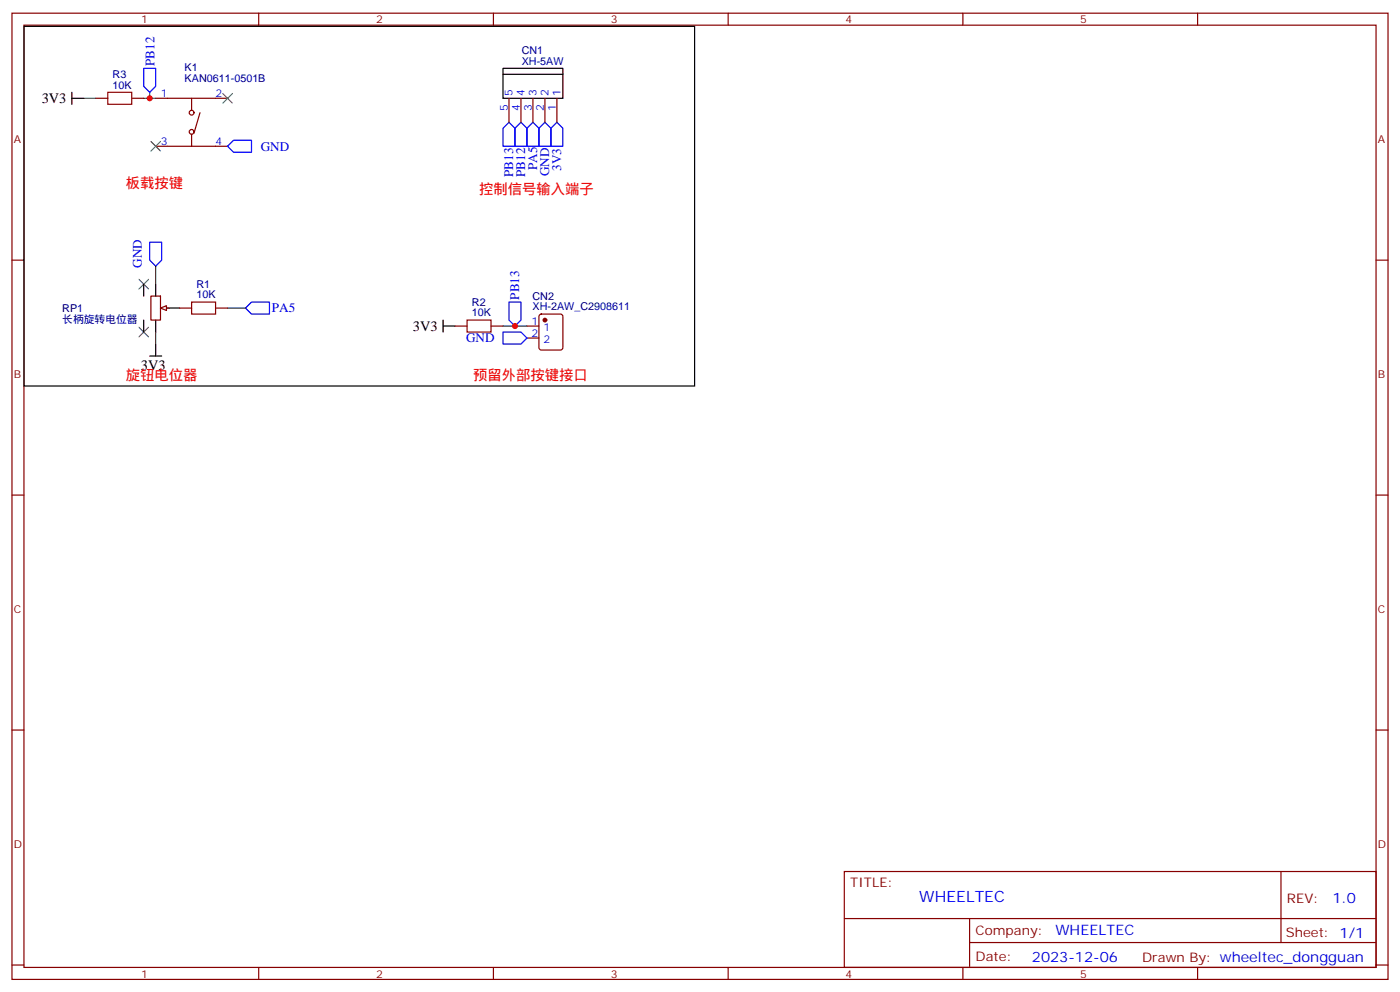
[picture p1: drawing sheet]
<svg xmlns="http://www.w3.org/2000/svg" width="412mm" height="292mm" viewBox="0 0 412 292" stroke-linecap="round" stroke-linejoin="round" font-family="sans-serif">
<g fill="none" stroke="#870000" stroke-width=".35">
<path d="M3.5 3.9h405.4v284.3h-405.4zM7.1 7.4h398.2v277.3h-398.2zM76.2 3.9v3.5M145.3 3.9v3.5M214.5 3.9v3.5M283.6 3.9v3.5M352.8 3.9v3.5M3.5 76.6h3.6M405.3 76.6h3.6M44.4 87.1h2.9v7.1h-2.9zM48 90.7h1.7M3.5 145.7h3.6"/>
<path d="M405.3 145.7h3.6M3.5 214.8h3.6M405.3 214.8h3.6M248.7 256.5h156.6v28.2h-156.6zM377.3 256.5v20.9M248.7 270.3h156.5M285.6 277.4h119.6M285.6 270.3v14.1M3.5 284h3.6M76.2 284.7v3.5M145.3 284.7v3.5M214.5 284.7v3.5"/>
<path d="M283.6 284.7v3.5M352.8 284.7v3.5M405.3 284h3.6"/>
</g>
<path d="M40.9 96.3l2.8 2.8M40.9 82.2l2.8 2.8M43.7 96.3l-2.8 2.8M43.7 82.2l-2.8 2.8" fill="none" stroke="#3c3" stroke-width=".35"/>
<path d="M45.9 83.6v3.5M45.9 94.2v3.5M49.4 90.7h3.5" fill="none" stroke="#000" stroke-width=".35"/>
<path d="M47.3 90.7l1.7-.7v1.4z" fill="#f0f0f0" stroke="#870000" stroke-width=".35"/>
<path d="M7.1 7.8h197.5v105.8h-197.5zM21.2 28.9h3.5M21.2 27.2v3.5M148.2 21.9h17.6v7h-17.6zM148.2 21.9v-1.8h17.6v1.8M42.3 83.6v3.5M42.3 94.2v3.5M130.5 96h3.6M130.5 94.2v3.5M44.1 104.8h3.5M45.9 101.2v3.6" fill="none" stroke="#000" stroke-width=".35"/>
<g fill="none" stroke="#870000" stroke-width=".35">
<path d="M28.2 28.9h3.5M38.8 28.9h3.5M45.9 28.9h21.1M56.4 28.9v3.6M56.4 39.5v3.5M58.9 33.2l-1.8 6M149.9 28.9v7.1M153.5 28.9v7.1M157 28.9v7.1M160.5 28.9v7.1M164 28.9v7.1M45.9 43h21.1"/>
<path d="M52.9 90.7h3.5M63.5 90.7h3.5M134.1 96h3.5M144.6 96h3.6M155.2 96h3.5M155.2 99.5h3.5M159 92.6l.5-.2h5.6l.7 .5v9.4l-.5 .7h-5.8l-.7-.5-.1-9.4z"/>
<circle cx="56.4" cy="33.2" r=".71"/>
<circle cx="56.4" cy="38.8" r=".71"/>
</g>
<path d="M65.6 27.5l2.8 2.8M68.4 27.5l-2.8 2.8M44.4 41.6l2.9 2.8M47.3 41.6l-2.9 2.8" fill="none" stroke="#3c3" stroke-width=".35"/>
<path d="M42.3 20.1h3.6v5.3l-1.8 1.8-1.8-1.8zM149.9 36l1.8 1.7v5.3h-3.5v-5.3zM153.5 36l1.7 1.7v5.3h-3.5v-5.3zM157 36l1.7 1.7v5.3h-3.5v-5.3zM160.5 36l1.8 1.7v5.3h-3.6v-5.3zM164 36l1.8 1.7v5.3h-3.5v-5.3zM67 43l1.8-1.7h5.3v3.5h-5.3zM44.1 71.3h3.5v5.3l-1.7 1.7-1.8-1.7zM72.3 90.7l1.8-1.8h5.3v3.5h-5.3zM148.2 97.7h5.3l1.7 1.8-1.7 1.7h-5.3zM149.9 88.9h3.6v5.3l-1.8 1.8-1.8-1.8z" fill="none" stroke="#00f" stroke-width=".35"/>
<path d="M24.7 28.9h3.5M42.3 28.9h3.6M44.1 27.2v1.7M45.9 78.3v5.3M45.9 97.7v3.5M67 90.7h5.3M148.2 96h7" fill="none" stroke="#008700" stroke-width=".35"/>
<circle cx="160.5" cy="94.2" r=".53" fill="#870000" stroke="#870000" stroke-width=".35"/>
<path d="M31.7 27.2h7.1v3.5h-7.1zM56.4 88.9h7.1v3.5h-7.1zM137.6 94.2h7v3.5h-7z" fill="none" stroke="#a10000" stroke-width=".35"/>
<g fill="#c00">
<circle cx="44.1" cy="28.9" r=".88"/>
<circle cx="151.7" cy="96" r=".88"/>
</g>
<text font-size="4.6" fill="#00f" x="270.8" y="265.5">WHEELTEC</text>
<g font-size="4.2">
<text x="12.3" y="30.4">3V3</text>
<text x="121.6" y="97.4">3V3</text>
<text x="41.5" y="108.8">3V3</text>
</g>
<g font-size="4.2" fill="#f00">
<text x="37" y="55.4">板载按键</text>
<text x="141.1" y="57.2">控制信号输入端子</text>
<text x="37" y="111.8">旋钮电位器</text>
<text x="139.3" y="111.8">预留外部按键接口</text>
</g>
<g font-size="4.2" fill="#00f">
<text x="392.5" y="265.7">1.0</text>
<text x="310.9" y="275.3">WHEELTEC</text>
<text x="304" y="283.1">2023-12-06</text>
</g>
<g font-size="3.9" fill="#00f">
<text x="45.5" y="19.4" transform="rotate(-90 45.5 19.4)">PB12</text>
<text x="76.8" y="44.4">GND</text>
<text x="151.2" y="52.1" transform="rotate(-90 151.2 52.1)">PB13</text>
<text x="154.7" y="52.1" transform="rotate(-90 154.7 52.1)">PB12</text>
<text x="158.2" y="50.1" transform="rotate(-90 158.2 50.1)">PA5</text>
<text x="161.7" y="51.9" transform="rotate(-90 161.7 51.9)">GND</text>
<text x="165.3" y="50.2" transform="rotate(-90 165.3 50.2)">3V3</text>
<text x="41.8" y="78.9" transform="rotate(-90 41.8 78.9)">GND</text>
<text x="153" y="88.2" transform="rotate(-90 153 88.2)">PB13</text>
<text x="80.1" y="92">PA5</text>
<text x="137.3" y="100.6">GND</text>
</g>
<g font-size="3.9" fill="#800">
<text x="250.5" y="261.1">TITLE:</text>
<text x="379.1" y="265.7">REV:</text>
<text x="287.4" y="275.3">Company:</text>
<text x="378.7" y="275.9">Sheet: 1/1</text>
<text x="287.4" y="282.9">Date:</text>
<text x="336.4" y="283">Drawn By: wheeltec_dongguan</text>
</g>
<g font-size="3.2" fill="#800">
<text x="41.6" y="6.9">1</text>
<text x="110.8" y="6.9">2</text>
<text x="179.9" y="6.9">3</text>
<text x="249.1" y="6.9">4</text>
<text x="318.2" y="6.9">5</text>
<text x="4.1" y="42">A</text>
<text x="405.9" y="42">A</text>
<text x="4.1" y="111.1">B</text>
<text x="405.9" y="111.1">B</text>
<text x="4.1" y="180.3">C</text>
<text x="405.9" y="180.3">C</text>
<text x="4.1" y="249.4">D</text>
<text x="405.9" y="249.4">D</text>
<text x="41.6" y="287.7">1</text>
<text x="110.8" y="287.7">2</text>
<text x="179.9" y="287.7">3</text>
<text x="249.1" y="287.7">4</text>
<text x="318.2" y="287.7">5</text>
</g>
<g font-size="3.2" fill="#000080">
<text x="153.7" y="15.8">CN1</text>
<text x="33.2" y="22.9">R3</text>
<text x="54.4" y="20.8">K1</text>
<text x="153.7" y="19.1">XH-5AW</text>
<text x="33.2" y="26.1">10K</text>
<text x="54.4" y="24.1">KAN0611-0501B</text>
<text x="57.9" y="87.8">10K</text>
<text x="57.9" y="84.7">R1</text>
<text x="139" y="90">R2</text>
<text x="156.9" y="88.2">CN2</text>
<text x="18.4" y="95">长柄旋转电位器</text>
<text x="18.4" y="91.8">RP1</text>
<text x="139" y="93.1">10K</text>
<text x="156.9" y="91.4">XH-2AW_C2908611</text>
</g>
<g font-size="3.2" fill="#00f">
<text x="47.4" y="28.6">1</text>
<text x="63.5" y="28.6">2</text>
<text x="151" y="28.2" transform="rotate(-90 151 28.2)">5</text>
<text x="154.5" y="28.2" transform="rotate(-90 154.5 28.2)">4</text>
<text x="158" y="28.2" transform="rotate(-90 158 28.2)">3</text>
<text x="161.6" y="28.2" transform="rotate(-90 161.6 28.2)">2</text>
<text x="165.1" y="28.2" transform="rotate(-90 165.1 28.2)">1</text>
<text x="149.6" y="32.7" transform="rotate(-90 149.6 32.7)">5</text>
<text x="153.1" y="32.7" transform="rotate(-90 153.1 32.7)">4</text>
<text x="156.6" y="32.7" transform="rotate(-90 156.6 32.7)">3</text>
<text x="160.2" y="32.7" transform="rotate(-90 160.2 32.7)">2</text>
<text x="163.7" y="32.7" transform="rotate(-90 163.7 32.7)">1</text>
<text x="47.4" y="42.7">3</text>
<text x="63.5" y="42.7">4</text>
<text x="156.6" y="95.6">1</text>
<text x="156.6" y="99.1">2</text>
<text x="160.1" y="97.4">1</text>
<text x="160.1" y="100.9">2</text>
</g>
</svg>
